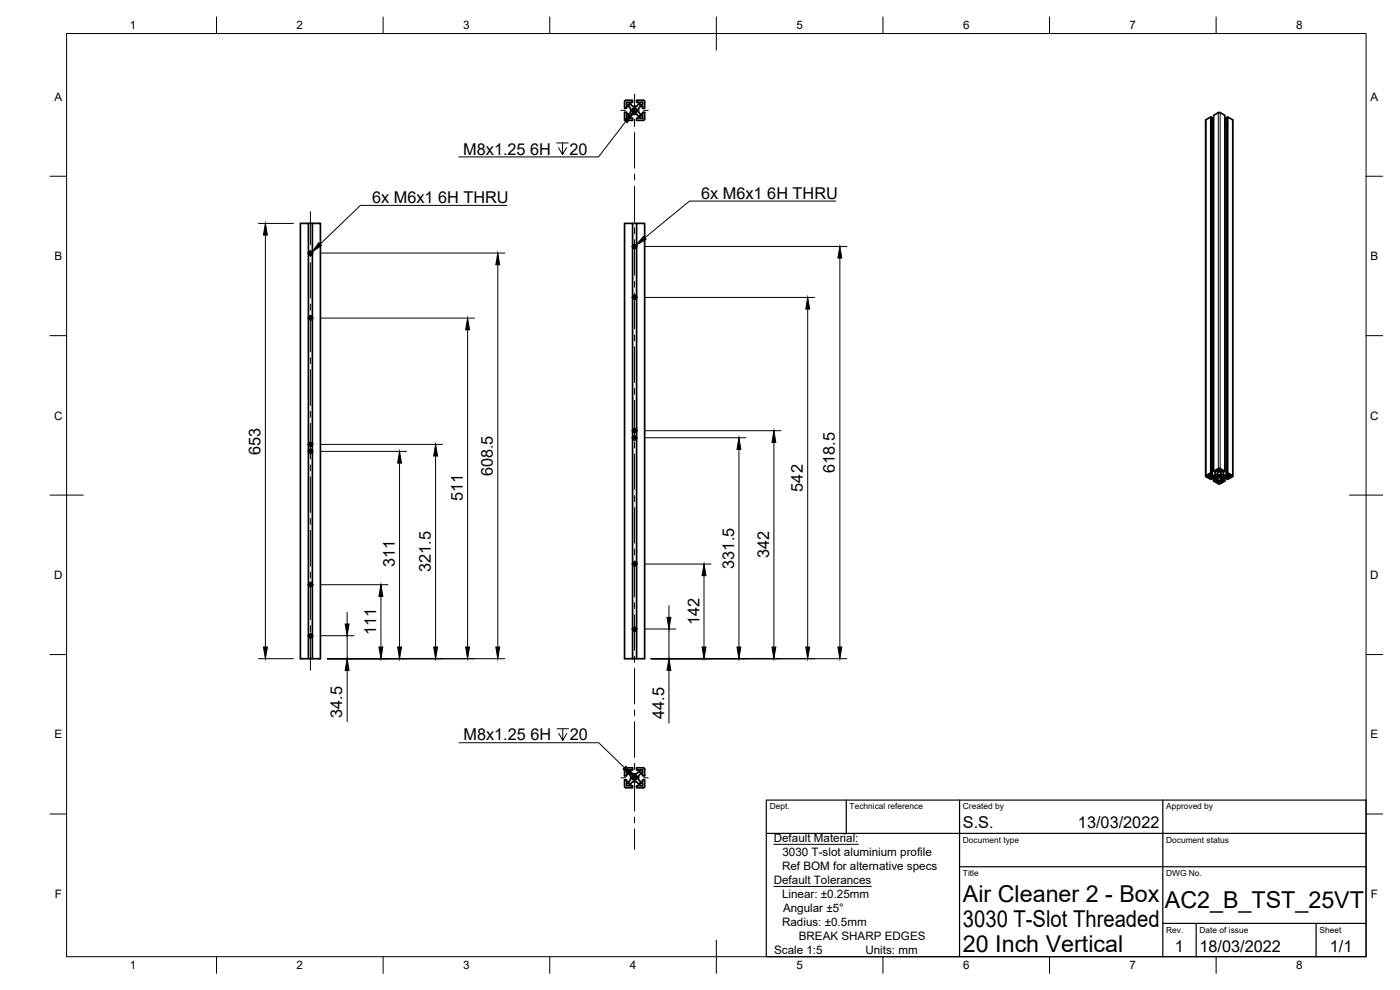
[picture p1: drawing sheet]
<svg xmlns="http://www.w3.org/2000/svg" width="420mm" height="297mm" viewBox="0 0 420 297" stroke-linecap="round" stroke-linejoin="round" font-family="sans-serif">
<!-- layer: Visible -->
<g fill="none" stroke="#000" stroke-width=".51">
<path d="M187.8 30.1h2v.6h-.5v.6l.5 .6h1.3l.5-.6v-.6h-.5v-.6h2l.4 .4v2h-.7v-.6h-.5l-.7 .6v1.2l.7 .6h.5v-.6h.7v2l-.2 .3-2.2 .1v-.6h.5v-.6l-.5-.6h-1.3l-.5 .6v.6h.5v.6h-2M187.8 30.1l-.4 .4v2h.6v-.6h.6l.7 .6v1.2l-.7 .6h-.6v-.6h-.6l.1 2 .3 .4M188 30.7h.8v.8h-.8zM188 34.7h.8v.8h-.8zM189.9 32.6l.5-.2 .6 .2M189.9 32.7l-.2 .7 .5 .5M189.9 32.7l-.1 .7 .7 .4 .6-.5-.1-.6M190.2 33.9h.5M191 32.7l.2 .7-.5 .5M192 30.7h.8v.8h-.8zM192 34.7h.8v.8h-.8zM361.8 36.1v106.8"/>
<path d="M363.4 35.1l.4 .2v106.8l-.4-.2zM363.4 35.1l-1.6 1M363.8 35.8h.4M367.6 35.8h.4M368.4 35.1l1.6 1v106.8M92.6 67h1.1M92.8 75.6l-.1 .5 .3 .3 .6-.3-.1-.5M92.8 75.6l-.2 .4 .4 .5M93.5 75.6l.1 .7-.6 .2M93.5 75.6l-.3-.2-.4 .2M93.7 67h2.5v130.6h-2.5zM189.8 67h1.3v130.6"/>
<path d="M190.1 73.6l-.1 .5 .4 .3 .5-.2-.1-.6 .1 .7-.5 .2-.3-.1-.2-.3zM190.8 73.6l-.4-.2-.3 .2M191.1 67h2.4v130.6h-6.1v-130.6h2.4v130.6M92.7 95.4l.1 .4 .4 .1M92.8 95l.5-.2 .3 .2v.7l-.4 .2 .4-.2v-.4l-.5-.4-.5 .5zM190 89.2l.1 .4 .4 .1M191 88.9v.6l-.4 .2 .3-.3-.1-.6-.5-.1-.4 .5M191 88.9l-.5-.3-.6 .6M92.6 135.4l.3-.5 .7 .1 .1 .6-.5 .3M92.6 135.4l.4-.5 .6 .2v.6l-.4 .2M92.7 135.4l.1 .4 .4 .1M92.8 133l-.1 .5 .5 .3 .4-.3-.1-.5"/>
<path d="M92.8 133l-.2 .5 .4 .4M93.5 133l.1 .7-.6 .2M93.5 133l-.3-.2-.4 .2M190 129.2l.1 .4 .4 .1M190.1 131l-.1 .5 .4 .3 .5-.2-.1-.6 .1 .7-.5 .2-.3-.1-.2-.3zM190.8 131l-.4-.2-.3 .2M191 128.9l-.5-.3-.6 .6 .4-.5 .5 .1 .1 .6-.3 .3 .4-.2v-.5M362.5 142.9l.6-.4v.7zM363.1 142.5l.5 .4-.5 .3M363.4 141.9l-1.5 1 1.5 .9 .4-.2v-.5M363.8 142.6v-.5l-.4 .3 .4 .2h.8l.9-.5v-.5l-.4-.2-.5 .2-.4-.2 1.8-.9 1.6 .9-.4 .2-.4-.2-.5 .2v.5l.9 .5h.8l.4-.2-.4-.3 .4-.2 1.6 .9-1.6 1-.4-.2M363.8 143.1l-.4 .2 .4 .3"/>
<path d="M363.8 143.1h.8M364.2 143.1v1.2l.4-.2v-1M364.2 141.4v-106.8l1.6-.9 1.8 .9v106.8M364.2 144.3l1.4 .8M364.6 143.1l.9 .5v.5l-.4 .2v-1M364.6 144.1l.5 .2M364.6 141.6v1M365.1 143l.4 .3M365.2 142.7l.8 .5 .6-.4M365.3 142.6l.5 .3 .7-.2M365.3 142.6l.5 .2 .7-.2M365.4 142.6h1"/>
<path d="M365.5 142.5h.8M365.6 142.5h.6M365.6 145.1h.6M365.8 143.1h.4M365.8 142.9h.4M365.8 142.7h.4M365.8 142.5h.4M365.9 144.2l.6 .3-.6 .3zM365.9 140.9v.6l-.6-.3 .6-.3 .6 .3-.6 .3M365.9 144.2l-.6 .3 .6 .3M366.6 142.8l-.6 .2-.7-.4-.1 .2 .6 .4 .8-.3M366.6 142.9l-.3 .3-.8 .1"/>
<path d="M366.6 142.9l-.4-.4h-.7l-.4 .5 .4 .3M367.2 143.1l-.9 .5v.5l.5 .2v-1M367.2 143.1v1l-.4 .2M367.2 143.1h.8M367.2 144.1l.4 .2M367.2 141.6v1M367.6 143.1v1.2l-1.4 .8M368 143.1l.4 .2-.4 .3zM368.2 142.9l.5-.4 .6 .4-.6 .3zM368.4 141.9v-106.8l-.4 .2v107.3M368.7 142.5v.7M92.6 175.4l.4-.5 .6 .2v.6l-.4 .2"/>
<path d="M92.7 175.4l.1 .4 .4 .1M93.7 175.2l-.1 .5-.4 .2M93.7 175.1l-.6-.3-.5 .6M190 169.2l.1 .4 .4 .1M190.8 168.7h-.6l-.3 .5M190.8 168.7l.2 .6-.3 .4h-.2l.4-.3-.1-.5-.5-.2-.4 .5M92.6 197.6v-130.6h-2.5v130.6h3.6M92.8 190.4l-.1 .6 .4 .2 .5-.2-.1-.6M92.8 190.4l-.2 .5 .4 .4M93.5 190.4l.1 .7-.6 .2M93.5 190.4l-.3-.2-.4 .2M190.1 188.4l-.1 .5 .3 .3 .6-.2-.1-.6 .1 .7-.3 .2-.5-.1-.2-.3z"/>
<path d="M190.8 188.4l-.4-.2-.3 .2M187.8 230.4h2v.6h-.5v.6l.5 .6h1.3l.5-.6v-.6h-.5v-.6h2l.4 .4v2h-.7v-.6h-.5l-.7 .6v1.2l.7 .6h.5v-.6h.7v2l-.2 .3-2.2 .1v-.6h.5v-.6l-.5-.6h-1.3l-.5 .6v.6h.5v.6h-2M187.8 230.4l-.3 .4-.1 2h.6v-.6h.6l.7 .6v1.2l-.7 .6h-.6v-.6h-.6v2l.4 .4M188 231h.8v.8h-.8zM188 235h.8v.8h-.8zM190.2 232.6h.6l.3 .3-.1 .9 .1-.7-.6-.4-.7 .4 .1 .7-.1-.8 .4-.4M191 233.8l-.6 .2-.5-.2M192 231h.8v.8h-.8zM192 235h.8v.8h-.8z"/>
<circle cx="190.4" cy="33.1" r=".6"/>
<circle cx="190.4" cy="233.4" r=".6"/>
</g>
<!-- layer: Visible Narrow -->
<path d="M361.9 35.9v106.8M365.6 33.8v106.8M366.2 33.8v106.8M369.9 35.9v106.8" fill="none" stroke="#000" stroke-width=".3"/>
<!-- layer: Border -->
<g fill="none" stroke="#000" stroke-width=".3">
<path d="M20 10.1h390v276.9h-390zM65 5.1v5M115 5.1v5M165 5.1v5M215 5.1v10M265 5.1v5M315 5.1v5M365 5.1v5M15 52.9h5M410 52.9h5M15 100.7h5M410 100.7h5"/>
<path d="M15 148.6h10M405 148.6h10M15 196.4h5M410 196.4h5M15 244.2h5M410 244.2h5M65 287v5M115 287v5M165 287v5M215 282.1v9.9M265 287v5M315 287v5"/>
<path d="M365 287v5"/>
</g>
<!-- layer: TitleBlock -->
<path d="M230 240.1h180v46.9h-180zM230 250h180M254 240.1v9.9M288 240.1v46.9M349 240.1v46.9M288 260.1h122M349 277.1h61M359 277.1v9.9M395 277.1v9.9" fill="none" stroke="#000" stroke-width=".36"/>
<!-- layer: Center Lines -->
<g fill="none" stroke="#000" stroke-width=".3">
<path d="M186.4 33.1h1.4M189.5 33.1h1.8M190.4 28.2v6.2M190.4 35.8v2.2M190.4 39.8v10.7M193.1 33.1h1.4M190.4 52.2v1.8M190.4 55.8v10.7M92.3 75.9h1.7M93.2 63.5v9.9M93.2 75v2M93.2 78.8v10.7"/>
<path d="M189.5 73.9h1.8M190.4 68.3v1.8M190.4 71.9v10.7M92.3 95.4h1.7M93.2 91.3v1.8M93.2 94.5v11M189.5 89.2h1.8M190.4 84.4v1.8M190.4 88v10.7M93.2 107.3v1.8M93.2 110.9v10.7M190.4 100.5v1.8"/>
<path d="M190.4 104v10.8M190.4 116.6v1.7M92.3 133.3h1.7M92.3 135.4h1.7M93.2 123.4v1.8M93.2 127v10.7M93.2 139.5v1.8M189.5 131.3h1.8M189.5 129.2h1.8M190.4 120.1v12.1M190.4 132.6v1.8M190.4 136.2v10.7"/>
<path d="M93.2 143.1v10.7M93.2 155.6v1.7M93.2 159.1v10.7M190.4 148.7v1.8M190.4 152.3v10.7M92.3 175.4h1.7M93.2 171.6v1.8M93.2 174.5v11.4M189.5 169.2h1.8M190.4 164.8v1.7M190.4 168.3v10.8M92.3 190.7h1.7"/>
<path d="M93.2 187.7v1.8M93.2 189.9v11.2M189.5 188.7h1.8M190.4 180.8v1.8M190.4 184.4v10.7M190.4 196.9v1.8M190.4 200.5v10.7M190.4 213v1.8M190.4 216.5v10.8M186.4 233.4h1.4M189.5 233.4h1.8M190.4 229.1v1.7"/>
<path d="M190.4 232.5v10.8M193.1 233.4h1.4M190.4 245.1v1.8M190.4 248.7v6.2"/>
</g>
<!-- layer: Dimensions -->
<g fill="none" stroke="#000" stroke-width=".3">
<path d="M77.6 67h10.5M79.7 70.5v123.6M96.1 75.9h55.4M149.4 79.4v114.7M193.4 73.9h60.7M252.1 77.4v116.7M96.1 95.4h46.3M140.3 98.9v95.2M193.4 89.2h51.1M242.4 92.7v101.4M96.1 135.4h25.9M96.1 133.3h36.7"/>
<path d="M119.9 138.9v55.2M130.7 136.8v57.3M193.4 131.3h30.5M193.4 129.2h41M221.8 134.8v59.3M232.3 132.7v61.4M96.1 175.4h20.3M114.3 178.9v15.2M193.4 169.2h20M211.3 172.7v21.4M77.6 197.6h10.5M96.1 190.7h10.2"/>
<path d="M98.3 197.6h53.2M104.2 183.7v3.5M104.2 190.7v6.9M193.4 188.7h9.5M195.1 197.6h59M200.8 181.7v3.5M200.8 188.7v8.9M104.2 201.1v15.4M200.8 201.1v15.9"/>
</g>
<g fill="#000" stroke="#000" stroke-width=".3">
<path d="M79.7 67l.5 3.5h-1.1zM149.4 75.9l.6 3.5h-1.2zM252.1 73.9l.5 3.5h-1.1zM140.3 95.4l.6 3.5h-1.2zM242.4 89.2l.6 3.5h-1.2zM119.9 135.4l.6 3.5h-1.2zM130.7 133.3l.6 3.5h-1.1zM221.8 131.3l.5 3.5h-1.1zM232.3 129.2l.5 3.5h-1.1zM114.3 175.4l.6 3.5h-1.2zM211.3 169.2l.6 3.5h-1.2zM79.1 194.1h1.1l-.5 3.5z"/>
<path d="M103.6 187.2h1.2l-.6 3.5zM113.7 194.1h1.2l-.6 3.5zM119.3 194.1h1.2l-.6 3.5zM130.2 194.1h1.1l-.6 3.5zM139.7 194.1h1.2l-.6 3.5zM148.8 194.1h1.2l-.6 3.5zM200.2 185.2h1.1l-.5 3.5zM210.7 194.1h1.2l-.6 3.5zM221.2 194.1h1.1l-.5 3.5zM231.7 194.1h1.1l-.5 3.5zM241.8 194.1h1.2l-.6 3.5zM251.5 194.1h1.1l-.5 3.5z"/>
<path d="M104.2 197.6l.6 3.5h-1.2zM200.8 197.6l.5 3.5h-1.1z"/>
</g>
<!-- layer: Annotations -->
<path d="M187.8 36.5l-8.2 10.6h-41.9M167.1 42.9h3.5M168.8 42.9v3.5l-1.2-2.1M170 44.3l-1.2 2.1M152.1 61.6h-43.9l-12.1 11.6M250.9 60.3h-44l-13.4 11.1M167.2 218.7h3.4M168.9 218.7v3.5l-1.2-2.1M137.7 222.8h42l7.7 7.5M170.1 220.1l-1.2 2.1M232.2 253.3h25.4M232.2 266h29.3" fill="none" stroke="#000" stroke-width=".3"/>
<path d="M187.3 36.1l2.6-2.4-1.7 3.1zM95.7 72.8l.8 .9-2.9 2zM193.1 70.9l.8 .9-3.1 1.8zM187.8 229.9l2.1 2.9-2.9-2z" fill="#000" stroke="#000" stroke-width=".3"/>
<g font-size="7">
<text x="289" y="270.6">Air Cleaner 2 - Box</text>
<text x="349.6" y="272.3">AC2_B_TST_25VT</text>
<text x="289" y="278.1">3030 T-Slot Threaded</text>
<text x="289" y="285.5">20 Inch Vertical</text>
</g>
<g font-size="4.9">
<text x="139" y="46.4">M8x1.25</text>
<text x="159.1" y="46.4">6H</text>
<text x="170.9" y="46.4">20</text>
<text x="210.4" y="59.6">6x M6x1</text>
<text x="230.3" y="59.6">6H THRU</text>
<text x="111.7" y="60.9">6x M6x1</text>
<text x="131.5" y="60.9">6H THRU</text>
<text x="78.2" y="136.4" transform="rotate(-90 78.2 136.4)">653</text>
<text x="147.9" y="142.9" transform="rotate(-90 147.9 142.9)">608.5</text>
<text x="250.6" y="141.9" transform="rotate(-90 250.6 141.9)">618.5</text>
<text x="240.9" y="147.5" transform="rotate(-90 240.9 147.5)">542</text>
<text x="138.9" y="150.3" transform="rotate(-90 138.9 150.3)">511</text>
<text x="230.8" y="167.5" transform="rotate(-90 230.8 167.5)">342</text>
<text x="118.4" y="170.3" transform="rotate(-90 118.4 170.3)">311</text>
<text x="129.3" y="171.6" transform="rotate(-90 129.3 171.6)">321.5</text>
<text x="220.3" y="170.6" transform="rotate(-90 220.3 170.6)">331.5</text>
<text x="112.9" y="190.4" transform="rotate(-90 112.9 190.4)">111</text>
<text x="209.9" y="187.6" transform="rotate(-90 209.9 187.6)">142</text>
<text x="102.7" y="215.4" transform="rotate(-90 102.7 215.4)">34.5</text>
<text x="199.3" y="215.6" transform="rotate(-90 199.3 215.6)">44.5</text>
<text x="139.1" y="222.2">M8x1.25</text>
<text x="159.2" y="222.2">6H</text>
<text x="171" y="222.2">20</text>
<text x="289" y="248.5">S.S.</text>
<text x="323.5" y="248.5">13/03/2022</text>
<text x="352.6" y="285.7">1</text>
<text x="360" y="285.5">18/03/2022</text>
<text x="399.1" y="285.7">1/1</text>
</g>
<g font-size="3.5">
<text x="39" y="8.8">1</text>
<text x="89" y="8.8">2</text>
<text x="139" y="8.8">3</text>
<text x="189" y="8.8">4</text>
<text x="239" y="8.8">5</text>
<text x="289" y="8.8">6</text>
<text x="339" y="8.8">7</text>
<text x="389" y="8.8">8</text>
<text x="16.3" y="30.2">A</text>
<text x="411.3" y="30.2">A</text>
<text x="16.3" y="78">B</text>
<text x="411.3" y="78">B</text>
<text x="16.2" y="125.9">C</text>
<text x="411.2" y="125.9">C</text>
<text x="16.2" y="173.7">D</text>
<text x="411.2" y="173.7">D</text>
<text x="16.3" y="221.6">E</text>
<text x="411.3" y="221.6">E</text>
<text x="232.2" y="252.6">Default Material:</text>
<text x="234.8" y="256.8">3030 T-slot aluminium profile</text>
<text x="234.7" y="261">Ref BOM for alternative specs</text>
<text x="16.4" y="269.4">F</text>
<text x="232.2" y="265.2">Default Tolerances</text>
<text x="234.7" y="269.4">Linear: ±0.25mm</text>
<text x="411.4" y="269.4">F</text>
<text x="235" y="273.6">Angular ±5°</text>
<text x="234.7" y="277.7">Radius: ±0.5mm</text>
<text x="239.7" y="281.9">BREAK SHARP EDGES</text>
<text x="232.3" y="286.2">Scale 1:5</text>
<text x="259.7" y="286.2">Units: mm</text>
<text x="39" y="290.8">1</text>
<text x="89" y="290.8">2</text>
<text x="139" y="290.8">3</text>
<text x="189" y="290.8">4</text>
<text x="239" y="290.8">5</text>
<text x="289" y="290.8">6</text>
<text x="339" y="290.8">7</text>
<text x="389" y="290.8">8</text>
</g>
<g font-size="2.5">
<text x="231" y="242.9">Dept.</text>
<text x="255" y="242.9">Technical reference</text>
<text x="289" y="242.9">Created by</text>
<text x="350" y="242.9">Approved by</text>
<text x="289" y="252.8">Document type</text>
<text x="350" y="252.8">Document status</text>
<text x="289" y="262.9">Title</text>
<text x="350" y="262.9">DWG No.</text>
<text x="350" y="279.9">Rev.</text>
<text x="360" y="279.9">Date of issue</text>
<text x="396" y="279.9">Sheet</text>
</g>
</svg>
